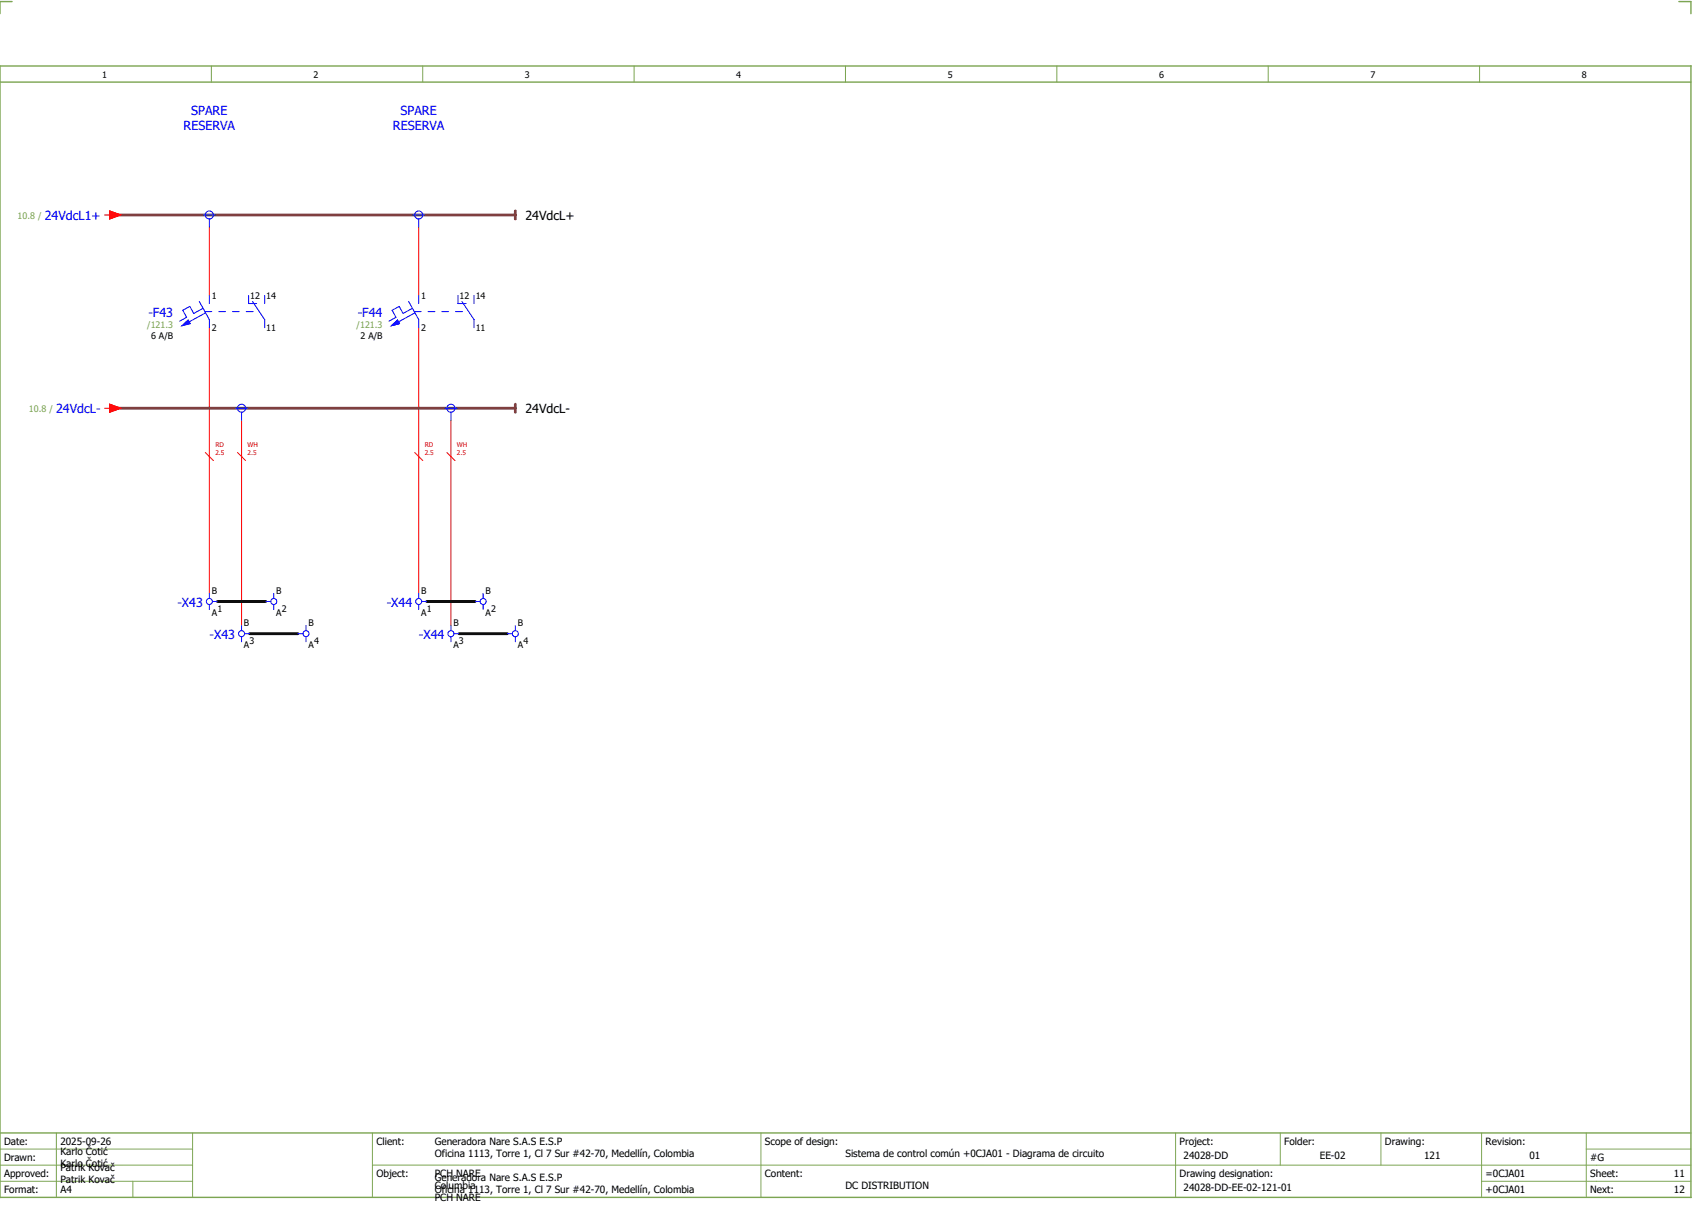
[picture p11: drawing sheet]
<svg xmlns="http://www.w3.org/2000/svg" width="421mm" height="301mm" viewBox="0 0 421 301" stroke-linecap="round" stroke-linejoin="round" font-family="sans-serif">
<path d="M0 16.4h420v281h-420zM3 .4h-3v3M417 .4h3v3M0 20.4h420M0 281.4h420" fill="none" stroke="#7ca552" stroke-width=".35"/>
<g fill="none" stroke="#7ca552" stroke-width=".25">
<path d="M52.5 16.4v4M105 16.4v4M157.5 16.4v4M210 16.4v4M262.5 16.4v4M315 16.4v4M367.5 16.4v4M0 285.4h47.8M0 293.4h47.8M14 281.4v16M33 293.4v4M47.8 281.4v16"/>
<path d="M47.8 289.4h-47.8M92.5 281.4v16M92.5 289.4h327.5M189 281.4v16M292 281.4v15.8M318 281.4v8M343 281.4v8M368 281.4v15.8M368 293.4h52M394 285.4h26M394 281.4v15.8"/>
</g>
<g fill="none" stroke="#f00" stroke-width=".25">
<path d="M26 53.4h1.3M27.3 52.4l2.7 1-2.7 1zM52 56.4v17M104 56.4v17M52 81.4v66M104 81.4v66M26 101.4h1.3M27.3 100.4l2.7 1-2.7 1zM51 112.4l2 2M59 112.4l2 2M60 104.4v51M103 112.4l2 2"/>
<path d="M111 112.4l2 2M112 104.4v51"/>
</g>
<path d="M28 53.4h100M128 52.4v2M28 101.4h100M128 100.4v2" fill="none" stroke="#7f3f3f" stroke-width=".7"/>
<path d="M54 149.4h12M62 157.4h12M106 149.4h12M114 157.4h12" fill="none" stroke="#000" stroke-width=".7"/>
<g fill="none" stroke="#00f" stroke-width=".25">
<path d="M50.5 53.4h3M52 54.4v2M102.5 53.4h3M104 54.4v2M49.5 74.9l2.5 4.5v2M50.4 76.6l-2.3 1.3-1-1.8-1.7 1 1 1.7-1.8 1M50.9 77.4h1.7M51.1 77.7l-4.1 2.2M52 73.4v2M54.3 77.4h1.7M57.7 77.4h1.7M61.2 77.4h1.7"/>
<path d="M61.7 73.4v2h2.1M62.7 74.9l3.1 4.5v2M65.8 73.4v2M101.5 74.9l2.5 4.5v2M102.4 76.6l-2.3 1.3-1-1.8-1.7 1 1 1.7-1.8 1M102.9 77.4h1.7M103.1 77.7l-4.1 2.2M104 73.4v2M106.3 77.4h1.7M109.7 77.4h1.7M113.2 77.4h1.7M113.8 73.4v2h1.9"/>
<path d="M114.8 74.9l3 4.5v2M117.8 73.4v2M45.2 80.9l1.5-1.4 .5 .9zM97.2 80.9l1.5-1.4 .5 .9zM58.5 101.4h3M60 102.4v2M110.5 101.4h3M112 102.4v2M52 147.4v1.2M52 150.1v1.3M52.8 149.4h1.2M60 155.4v1.2"/>
<path d="M60 158.1v1.3M60.8 157.4h1.2M66 149.4h1.3M68 147.4v1.2M68 150.1v1.3M74 157.4h1.2M76 155.4v1.2M76 158.1v1.3M104 147.4v1.2M104 150.1v1.3M104.7 149.4h1.3M112 155.4v1.2"/>
<path d="M112 158.1v1.3M112.7 157.4h1.3M118 149.4h1.2M120 147.4v1.2M120 150.1v1.3M126 157.4h1.3M128 155.4v1.2M128 158.1v1.3"/>
<circle cx="52" cy="53.4" r="1"/>
<circle cx="104" cy="53.4" r="1"/>
<circle cx="60" cy="101.4" r="1"/>
<circle cx="112" cy="101.4" r="1"/>
<circle cx="52" cy="149.4" r=".75"/>
<circle cx="60" cy="157.4" r=".75"/>
<circle cx="68" cy="149.4" r=".75"/>
<circle cx="76" cy="157.4" r=".75"/>
<circle cx="104" cy="149.4" r=".75"/>
<circle cx="112" cy="157.4" r=".75"/>
<circle cx="120" cy="149.4" r=".75"/>
<circle cx="128" cy="157.4" r=".75"/>
</g>
<g fill="#00f" stroke="#00f" stroke-width=".25">
<path d="M45.2 80.9l1.5-1.4 .5 .9z"/>
<path d="M97.2 80.9l1.5-1.4 .5 .9z"/>
</g>
<g fill="#f00" stroke="#f00" stroke-width=".25">
<path d="M27.3 100.4l2.7 1-2.7 1z"/>
<path d="M27.3 52.4l2.7 1-2.7 1z"/>
</g>
<g font-size="3.1" fill="#00f">
<text x="47.5" y="28.5">SPARE</text>
<text x="99.5" y="28.5">SPARE</text>
<text x="45.6" y="32.3">RESERVA</text>
<text x="97.6" y="32.3">RESERVA</text>
<text x="11.1" y="54.6">24VdcL1+</text>
<text x="36.9" y="78.6">-F43</text>
<text x="88.9" y="78.6">-F44</text>
<text x="13.9" y="102.6">24VdcL-</text>
<text x="44.1" y="150.7">-X43</text>
<text x="96.1" y="150.7">-X44</text>
<text x="52.1" y="158.7">-X43</text>
<text x="104.1" y="158.7">-X44</text>
</g>
<g font-size="3.1">
<text x="130.5" y="54.6">24VdcL+</text>
<text x="130.5" y="102.6">24VdcL-</text>
</g>
<g font-size="2.5">
<text x="1" y="284.4">Date:</text>
<text x="15" y="286.9">Karlo Čotić</text>
<text x="15" y="284.4">2025-09-26</text>
<text x="93.5" y="284.4">Client:</text>
<text x="108" y="284.4">Generadora Nare S.A.S E.S.P</text>
<text x="108" y="287.4">Oficina 1113, Torre 1, Cl 7 Sur #42-70, Medellín, Colombia</text>
<text x="190" y="284.4">Scope of design:</text>
<text x="210" y="287.4">Sistema de control común +0CJA01 - Diagrama de circuito</text>
<text x="293" y="284.4">Project:</text>
<text x="294" y="287.9">24028-DD</text>
<text x="319" y="284.4">Folder:</text>
<text x="327.8" y="287.9">EE-02</text>
<text x="344" y="284.4">Drawing:</text>
<text x="353.7" y="287.9">121</text>
<text x="369" y="284.4">Revision:</text>
<text x="379.9" y="287.9">01</text>
<text x="1" y="288.4">Drawn:</text>
<text x="1" y="292.4">Approved:</text>
<text x="15" y="289.9">Karlo Čotić</text>
<text x="15" y="290.9">Patrik Kovač</text>
<text x="15" y="293.9">Patrik Kovač</text>
<text x="93.5" y="292.4">Object:</text>
<text x="108" y="293.4">Generadora Nare S.A.S E.S.P</text>
<text x="108" y="292.4">PCH NARE</text>
<text x="190" y="292.4">Content:</text>
<text x="293" y="292.4">Drawing designation:</text>
<text x="369" y="292.4">=0CJA01</text>
<text x="395" y="292.4">Sheet:</text>
<text x="395" y="288.4">#G</text>
<text x="415.8" y="292.4">11</text>
<text x="1" y="296.4">Format:</text>
<text x="15" y="296.4">A4</text>
<text x="108" y="296.4">Oficina 1113, Torre 1, Cl 7 Sur #42-70, Medellín, Colombia</text>
<text x="108" y="295.4">Columbia</text>
<text x="108" y="298.4">PCH NARE</text>
<text x="210" y="295.4">DC DISTRIBUTION</text>
<text x="294" y="295.9">24028-DD-EE-02-121-01</text>
<text x="369" y="296.4">+0CJA01</text>
<text x="395" y="296.4">Next:</text>
<text x="415.8" y="296.4">12</text>
</g>
<g font-size="2.2">
<text x="25.4" y="19.4">1</text>
<text x="77.9" y="19.4">2</text>
<text x="130.4" y="19.4">3</text>
<text x="182.9" y="19.4">4</text>
<text x="235.4" y="19.4">5</text>
<text x="287.9" y="19.4">6</text>
<text x="340.4" y="19.4">7</text>
<text x="392.9" y="19.4">8</text>
<text x="52.6" y="74.3">1</text>
<text x="62.1" y="74.3">12</text>
<text x="66.2" y="74.3">14</text>
<text x="104.6" y="74.3">1</text>
<text x="114.2" y="74.3">12</text>
<text x="118.1" y="74.3">14</text>
<text x="52.6" y="82.2">2</text>
<text x="66.2" y="82.2">11</text>
<text x="104.6" y="82.2">2</text>
<text x="118.1" y="82.2">11</text>
<text x="37.6" y="84.2">6 A/B</text>
<text x="89.6" y="84.2">2 A/B</text>
<text x="52.6" y="147.5">B</text>
<text x="68.6" y="147.5">B</text>
<text x="104.6" y="147.5">B</text>
<text x="120.6" y="147.5">B</text>
<text x="52.6" y="152.9">A</text>
<text x="54" y="152">1</text>
<text x="60.6" y="155.5">B</text>
<text x="68.6" y="153">A</text>
<text x="70" y="152">2</text>
<text x="76.6" y="155.5">B</text>
<text x="104.6" y="152.9">A</text>
<text x="106" y="152">1</text>
<text x="112.6" y="155.5">B</text>
<text x="120.6" y="153">A</text>
<text x="122" y="152">2</text>
<text x="128.6" y="155.5">B</text>
<text x="60.6" y="160.9">A</text>
<text x="62" y="160">3</text>
<text x="76.6" y="161">A</text>
<text x="78" y="160">4</text>
<text x="112.6" y="160.9">A</text>
<text x="114" y="160">3</text>
<text x="128.6" y="161">A</text>
<text x="130" y="160">4</text>
</g>
<g font-size="2.2" fill="#7ca552">
<text x="4.4" y="54.3">10.8 /</text>
<text x="36.6" y="81.5">/121.3</text>
<text x="88.6" y="81.5">/121.3</text>
<text x="7.2" y="102.3">10.8 /</text>
</g>
<g font-size="1.6" fill="#f00">
<text x="53.5" y="113.1">2.5</text>
<text x="53.5" y="111.1">RD</text>
<text x="61.5" y="113.1">2.5</text>
<text x="61.5" y="111.1">WH</text>
<text x="105.5" y="113.1">2.5</text>
<text x="105.5" y="111.1">RD</text>
<text x="113.5" y="113.1">2.5</text>
<text x="113.5" y="111.1">WH</text>
</g>
</svg>
